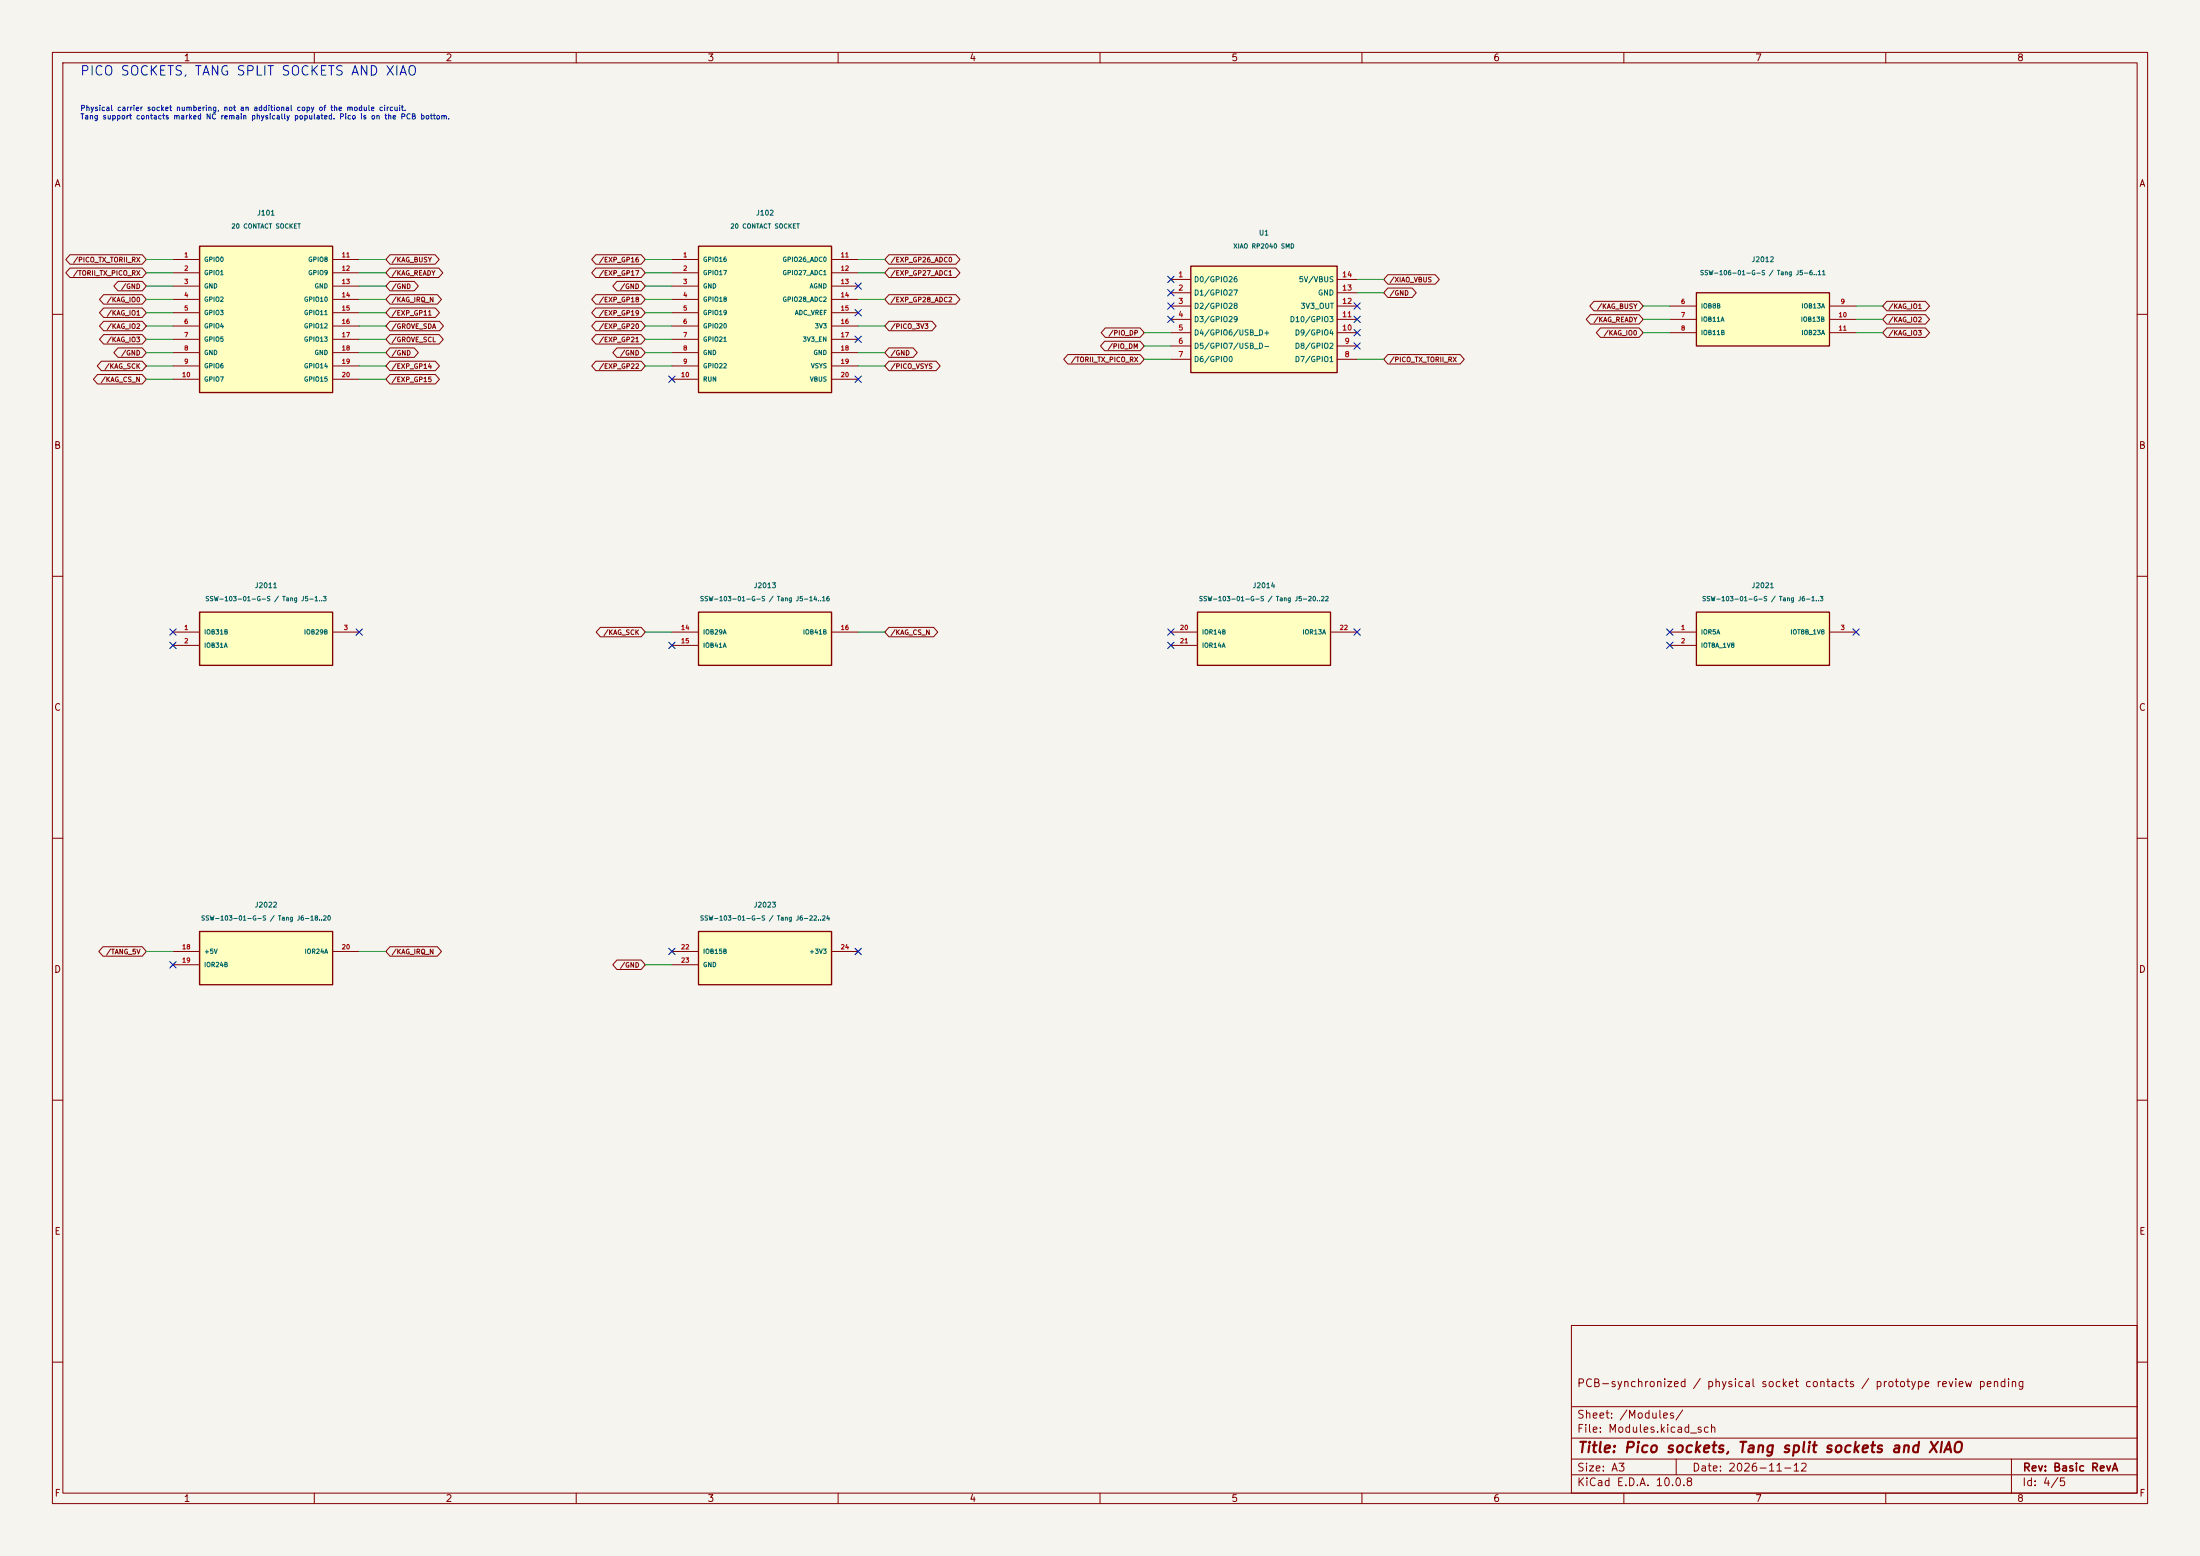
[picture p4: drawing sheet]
(kicad_sch
 (version 20260306)
 (generator "eeschema")
 (generator_version "10.0")
 (paper "A3")
 (title_block
  (title "Pico sockets, Tang split sockets and XIAO")
  (date "2026-11-12")
  (rev "Basic RevA")
  (comment 1 "PCB-synchronized / physical socket contacts / prototype review pending"))
 (lib_symbols
  (symbol "KAGURA_RevA:J101_Socket"
   (pin_names
    (offset 0.762)) (exclude_from_sim no) (in_bom yes) (on_board yes)
   (property "Reference" "J" (at 0 17.78 0) (effects (font (size 0.95 0.95))))
   (property "Value" "J101_Socket" (at 0 15.24 0) (effects (font (size 0.95 0.95))))
   (symbol "J101_Socket_0_1"
    (rectangle (start -12.7 13.97) (end 12.7 -13.97) (stroke (width 0.254) (type default)) (fill (type background))))
   (symbol "J101_Socket_1_1"
    (pin passive line (at -17.78 11.43 0) (length 5.08) (name "GPIO0" (effects (font (size 0.85 0.85)))) (number "1" (effects (font (size 0.85 0.85)))))
    (pin passive line (at -17.78 8.89 0) (length 5.08) (name "GPIO1" (effects (font (size 0.85 0.85)))) (number "2" (effects (font (size 0.85 0.85)))))
    (pin passive line (at -17.78 6.35 0) (length 5.08) (name "GND" (effects (font (size 0.85 0.85)))) (number "3" (effects (font (size 0.85 0.85)))))
    (pin passive line (at -17.78 3.81 0) (length 5.08) (name "GPIO2" (effects (font (size 0.85 0.85)))) (number "4" (effects (font (size 0.85 0.85)))))
    (pin passive line (at -17.78 1.27 0) (length 5.08) (name "GPIO3" (effects (font (size 0.85 0.85)))) (number "5" (effects (font (size 0.85 0.85)))))
    (pin passive line (at -17.78 -1.27 0) (length 5.08) (name "GPIO4" (effects (font (size 0.85 0.85)))) (number "6" (effects (font (size 0.85 0.85)))))
    (pin passive line (at -17.78 -3.81 0) (length 5.08) (name "GPIO5" (effects (font (size 0.85 0.85)))) (number "7" (effects (font (size 0.85 0.85)))))
    (pin passive line (at -17.78 -6.35 0) (length 5.08) (name "GND" (effects (font (size 0.85 0.85)))) (number "8" (effects (font (size 0.85 0.85)))))
    (pin passive line (at -17.78 -8.89 0) (length 5.08) (name "GPIO6" (effects (font (size 0.85 0.85)))) (number "9" (effects (font (size 0.85 0.85)))))
    (pin passive line (at -17.78 -11.43 0) (length 5.08) (name "GPIO7" (effects (font (size 0.85 0.85)))) (number "10" (effects (font (size 0.85 0.85)))))
    (pin passive line (at 17.78 11.43 180) (length 5.08) (name "GPIO8" (effects (font (size 0.85 0.85)))) (number "11" (effects (font (size 0.85 0.85)))))
    (pin passive line (at 17.78 8.89 180) (length 5.08) (name "GPIO9" (effects (font (size 0.85 0.85)))) (number "12" (effects (font (size 0.85 0.85)))))
    (pin passive line (at 17.78 6.35 180) (length 5.08) (name "GND" (effects (font (size 0.85 0.85)))) (number "13" (effects (font (size 0.85 0.85)))))
    (pin passive line (at 17.78 3.81 180) (length 5.08) (name "GPIO10" (effects (font (size 0.85 0.85)))) (number "14" (effects (font (size 0.85 0.85)))))
    (pin passive line (at 17.78 1.27 180) (length 5.08) (name "GPIO11" (effects (font (size 0.85 0.85)))) (number "15" (effects (font (size 0.85 0.85)))))
    (pin passive line (at 17.78 -1.27 180) (length 5.08) (name "GPIO12" (effects (font (size 0.85 0.85)))) (number "16" (effects (font (size 0.85 0.85)))))
    (pin passive line (at 17.78 -3.81 180) (length 5.08) (name "GPIO13" (effects (font (size 0.85 0.85)))) (number "17" (effects (font (size 0.85 0.85)))))
    (pin passive line (at 17.78 -6.35 180) (length 5.08) (name "GND" (effects (font (size 0.85 0.85)))) (number "18" (effects (font (size 0.85 0.85)))))
    (pin passive line (at 17.78 -8.89 180) (length 5.08) (name "GPIO14" (effects (font (size 0.85 0.85)))) (number "19" (effects (font (size 0.85 0.85)))))
    (pin passive line (at 17.78 -11.43 180) (length 5.08) (name "GPIO15" (effects (font (size 0.85 0.85)))) (number "20" (effects (font (size 0.85 0.85)))))))
  (symbol "KAGURA_RevA:J102_Socket"
   (pin_names
    (offset 0.762)) (exclude_from_sim no) (in_bom yes) (on_board yes)
   (property "Reference" "J" (at 0 17.78 0) (effects (font (size 0.95 0.95))))
   (property "Value" "J102_Socket" (at 0 15.24 0) (effects (font (size 0.95 0.95))))
   (symbol "J102_Socket_0_1"
    (rectangle (start -12.7 13.97) (end 12.7 -13.97) (stroke (width 0.254) (type default)) (fill (type background))))
   (symbol "J102_Socket_1_1"
    (pin passive line (at -17.78 11.43 0) (length 5.08) (name "GPIO16" (effects (font (size 0.85 0.85)))) (number "1" (effects (font (size 0.85 0.85)))))
    (pin passive line (at -17.78 8.89 0) (length 5.08) (name "GPIO17" (effects (font (size 0.85 0.85)))) (number "2" (effects (font (size 0.85 0.85)))))
    (pin passive line (at -17.78 6.35 0) (length 5.08) (name "GND" (effects (font (size 0.85 0.85)))) (number "3" (effects (font (size 0.85 0.85)))))
    (pin passive line (at -17.78 3.81 0) (length 5.08) (name "GPIO18" (effects (font (size 0.85 0.85)))) (number "4" (effects (font (size 0.85 0.85)))))
    (pin passive line (at -17.78 1.27 0) (length 5.08) (name "GPIO19" (effects (font (size 0.85 0.85)))) (number "5" (effects (font (size 0.85 0.85)))))
    (pin passive line (at -17.78 -1.27 0) (length 5.08) (name "GPIO20" (effects (font (size 0.85 0.85)))) (number "6" (effects (font (size 0.85 0.85)))))
    (pin passive line (at -17.78 -3.81 0) (length 5.08) (name "GPIO21" (effects (font (size 0.85 0.85)))) (number "7" (effects (font (size 0.85 0.85)))))
    (pin passive line (at -17.78 -6.35 0) (length 5.08) (name "GND" (effects (font (size 0.85 0.85)))) (number "8" (effects (font (size 0.85 0.85)))))
    (pin passive line (at -17.78 -8.89 0) (length 5.08) (name "GPIO22" (effects (font (size 0.85 0.85)))) (number "9" (effects (font (size 0.85 0.85)))))
    (pin passive line (at -17.78 -11.43 0) (length 5.08) (name "RUN" (effects (font (size 0.85 0.85)))) (number "10" (effects (font (size 0.85 0.85)))))
    (pin passive line (at 17.78 11.43 180) (length 5.08) (name "GPIO26_ADC0" (effects (font (size 0.85 0.85)))) (number "11" (effects (font (size 0.85 0.85)))))
    (pin passive line (at 17.78 8.89 180) (length 5.08) (name "GPIO27_ADC1" (effects (font (size 0.85 0.85)))) (number "12" (effects (font (size 0.85 0.85)))))
    (pin passive line (at 17.78 6.35 180) (length 5.08) (name "AGND" (effects (font (size 0.85 0.85)))) (number "13" (effects (font (size 0.85 0.85)))))
    (pin passive line (at 17.78 3.81 180) (length 5.08) (name "GPIO28_ADC2" (effects (font (size 0.85 0.85)))) (number "14" (effects (font (size 0.85 0.85)))))
    (pin passive line (at 17.78 1.27 180) (length 5.08) (name "ADC_VREF" (effects (font (size 0.85 0.85)))) (number "15" (effects (font (size 0.85 0.85)))))
    (pin passive line (at 17.78 -1.27 180) (length 5.08) (name "3V3" (effects (font (size 0.85 0.85)))) (number "16" (effects (font (size 0.85 0.85)))))
    (pin passive line (at 17.78 -3.81 180) (length 5.08) (name "3V3_EN" (effects (font (size 0.85 0.85)))) (number "17" (effects (font (size 0.85 0.85)))))
    (pin passive line (at 17.78 -6.35 180) (length 5.08) (name "GND" (effects (font (size 0.85 0.85)))) (number "18" (effects (font (size 0.85 0.85)))))
    (pin passive line (at 17.78 -8.89 180) (length 5.08) (name "VSYS" (effects (font (size 0.85 0.85)))) (number "19" (effects (font (size 0.85 0.85)))))
    (pin passive line (at 17.78 -11.43 180) (length 5.08) (name "VBUS" (effects (font (size 0.85 0.85)))) (number "20" (effects (font (size 0.85 0.85)))))))
  (symbol "KAGURA_RevA:XIAO_RP2040"
   (pin_names
    (offset 0.508)) (exclude_from_sim no) (in_bom yes) (on_board yes)
   (in_pos_files yes)
   (duplicate_pin_numbers_are_jumpers no)
   (property "Reference" "U" (at 0 15.24 0) (effects (font (size 1.27 1.27))))
   (property "Value" "Seeed XIAO RP2040 (standard)" (at 0 -15.24 0) (effects (font (size 1.27 1.27))))
   (property "Footprint" "KAGURA_PicoCarrier:Seeed_XIAO_RP2040_Socket_Provisional" (at 0 0 0) (effects (font (size 1.27 1.27)) (hide yes)))
   (property "Datasheet" "https://wiki.seeedstudio.com/XIAO-RP2040/" (at 0 0 0) (effects (font (size 1.27 1.27)) (hide yes)))
   (property "Description" "Standard 14-pin XIAO RP2040 only; 5V is USB VBUS and 3V3_OUT is an onboard regulator output." (at 0 0 0) (effects (font (size 1.27 1.27)) (hide yes)))
   (symbol "XIAO_RP2040_0_1"
    (rectangle (start -13.97 10.16) (end 13.97 -10.16) (stroke (width 0.254) (type default)) (fill (type background)))
    (pin bidirectional line (at -17.78 7.62 0) (length 3.81) (name "D0/GPIO26" (effects (font (size 1 1)))) (number "1" (effects (font (size 1 1)))))
    (pin bidirectional line (at -17.78 5.08 0) (length 3.81) (name "D1/GPIO27" (effects (font (size 1 1)))) (number "2" (effects (font (size 1 1)))))
    (pin bidirectional line (at -17.78 2.54 0) (length 3.81) (name "D2/GPIO28" (effects (font (size 1 1)))) (number "3" (effects (font (size 1 1)))))
    (pin bidirectional line (at -17.78 0 0) (length 3.81) (name "D3/GPIO29" (effects (font (size 1 1)))) (number "4" (effects (font (size 1 1)))))
    (pin bidirectional line (at -17.78 -2.54 0) (length 3.81) (name "D4/GPIO6/USB_D+" (effects (font (size 1 1)))) (number "5" (effects (font (size 1 1)))))
    (pin bidirectional line (at -17.78 -5.08 0) (length 3.81) (name "D5/GPIO7/USB_D-" (effects (font (size 1 1)))) (number "6" (effects (font (size 1 1)))))
    (pin output line (at -17.78 -7.62 0) (length 3.81) (name "D6/GPIO0" (effects (font (size 1 1)))) (number "7" (effects (font (size 1 1)))))
    (pin input line (at 17.78 -7.62 180) (length 3.81) (name "D7/GPIO1" (effects (font (size 1 1)))) (number "8" (effects (font (size 1 1)))))
    (pin bidirectional line (at 17.78 -5.08 180) (length 3.81) (name "D8/GPIO2" (effects (font (size 1 1)))) (number "9" (effects (font (size 1 1)))))
    (pin bidirectional line (at 17.78 -2.54 180) (length 3.81) (name "D9/GPIO4" (effects (font (size 1 1)))) (number "10" (effects (font (size 1 1)))))
    (pin bidirectional line (at 17.78 0 180) (length 3.81) (name "D10/GPIO3" (effects (font (size 1 1)))) (number "11" (effects (font (size 1 1)))))
    (pin power_out line (at 17.78 2.54 180) (length 3.81) (name "3V3_OUT" (effects (font (size 1 1)))) (number "12" (effects (font (size 1 1)))))
    (pin power_in line (at 17.78 5.08 180) (length 3.81) (name "GND" (effects (font (size 1 1)))) (number "13" (effects (font (size 1 1)))))
    (pin passive line (at 17.78 7.62 180) (length 3.81) (name "5V/VBUS" (effects (font (size 1 1)))) (number "14" (effects (font (size 1 1)))))))
  (symbol "KAGURA_RevA:J201B_Socket"
   (pin_names
    (offset 0.762)) (exclude_from_sim no) (in_bom yes) (on_board yes)
   (property "Reference" "J" (at 0 8.89 0) (effects (font (size 0.95 0.95))))
   (property "Value" "J201B_Socket" (at 0 6.35 0) (effects (font (size 0.95 0.95))))
   (symbol "J201B_Socket_0_1"
    (rectangle (start -12.7 5.08) (end 12.7 -5.08) (stroke (width 0.254) (type default)) (fill (type background))))
   (symbol "J201B_Socket_1_1"
    (pin passive line (at -17.78 2.54 0) (length 5.08) (name "IOB8B" (effects (font (size 0.85 0.85)))) (number "6" (effects (font (size 0.85 0.85)))))
    (pin passive line (at -17.78 0 0) (length 5.08) (name "IOB11A" (effects (font (size 0.85 0.85)))) (number "7" (effects (font (size 0.85 0.85)))))
    (pin passive line (at -17.78 -2.54 0) (length 5.08) (name "IOB11B" (effects (font (size 0.85 0.85)))) (number "8" (effects (font (size 0.85 0.85)))))
    (pin passive line (at 17.78 2.54 180) (length 5.08) (name "IOB13A" (effects (font (size 0.85 0.85)))) (number "9" (effects (font (size 0.85 0.85)))))
    (pin passive line (at 17.78 0 180) (length 5.08) (name "IOB13B" (effects (font (size 0.85 0.85)))) (number "10" (effects (font (size 0.85 0.85)))))
    (pin passive line (at 17.78 -2.54 180) (length 5.08) (name "IOB23A" (effects (font (size 0.85 0.85)))) (number "11" (effects (font (size 0.85 0.85)))))))
  (symbol "KAGURA_RevA:J201A_Socket"
   (pin_names
    (offset 0.762)) (exclude_from_sim no) (in_bom yes) (on_board yes)
   (property "Reference" "J" (at 0 8.89 0) (effects (font (size 0.95 0.95))))
   (property "Value" "J201A_Socket" (at 0 6.35 0) (effects (font (size 0.95 0.95))))
   (symbol "J201A_Socket_0_1"
    (rectangle (start -12.7 5.08) (end 12.7 -5.08) (stroke (width 0.254) (type default)) (fill (type background))))
   (symbol "J201A_Socket_1_1"
    (pin passive line (at -17.78 1.27 0) (length 5.08) (name "IOB31B" (effects (font (size 0.85 0.85)))) (number "1" (effects (font (size 0.85 0.85)))))
    (pin passive line (at -17.78 -1.27 0) (length 5.08) (name "IOB31A" (effects (font (size 0.85 0.85)))) (number "2" (effects (font (size 0.85 0.85)))))
    (pin passive line (at 17.78 1.27 180) (length 5.08) (name "IOB29B" (effects (font (size 0.85 0.85)))) (number "3" (effects (font (size 0.85 0.85)))))))
  (symbol "KAGURA_RevA:J201C_Socket"
   (pin_names
    (offset 0.762)) (exclude_from_sim no) (in_bom yes) (on_board yes)
   (property "Reference" "J" (at 0 8.89 0) (effects (font (size 0.95 0.95))))
   (property "Value" "J201C_Socket" (at 0 6.35 0) (effects (font (size 0.95 0.95))))
   (symbol "J201C_Socket_0_1"
    (rectangle (start -12.7 5.08) (end 12.7 -5.08) (stroke (width 0.254) (type default)) (fill (type background))))
   (symbol "J201C_Socket_1_1"
    (pin passive line (at -17.78 1.27 0) (length 5.08) (name "IOB29A" (effects (font (size 0.85 0.85)))) (number "14" (effects (font (size 0.85 0.85)))))
    (pin passive line (at -17.78 -1.27 0) (length 5.08) (name "IOB41A" (effects (font (size 0.85 0.85)))) (number "15" (effects (font (size 0.85 0.85)))))
    (pin passive line (at 17.78 1.27 180) (length 5.08) (name "IOB41B" (effects (font (size 0.85 0.85)))) (number "16" (effects (font (size 0.85 0.85)))))))
  (symbol "KAGURA_RevA:J201D_Socket"
   (pin_names
    (offset 0.762)) (exclude_from_sim no) (in_bom yes) (on_board yes)
   (property "Reference" "J" (at 0 8.89 0) (effects (font (size 0.95 0.95))))
   (property "Value" "J201D_Socket" (at 0 6.35 0) (effects (font (size 0.95 0.95))))
   (symbol "J201D_Socket_0_1"
    (rectangle (start -12.7 5.08) (end 12.7 -5.08) (stroke (width 0.254) (type default)) (fill (type background))))
   (symbol "J201D_Socket_1_1"
    (pin passive line (at -17.78 1.27 0) (length 5.08) (name "IOR14B" (effects (font (size 0.85 0.85)))) (number "20" (effects (font (size 0.85 0.85)))))
    (pin passive line (at -17.78 -1.27 0) (length 5.08) (name "IOR14A" (effects (font (size 0.85 0.85)))) (number "21" (effects (font (size 0.85 0.85)))))
    (pin passive line (at 17.78 1.27 180) (length 5.08) (name "IOR13A" (effects (font (size 0.85 0.85)))) (number "22" (effects (font (size 0.85 0.85)))))))
  (symbol "KAGURA_RevA:J202A_Socket"
   (pin_names
    (offset 0.762)) (exclude_from_sim no) (in_bom yes) (on_board yes)
   (property "Reference" "J" (at 0 8.89 0) (effects (font (size 0.95 0.95))))
   (property "Value" "J202A_Socket" (at 0 6.35 0) (effects (font (size 0.95 0.95))))
   (symbol "J202A_Socket_0_1"
    (rectangle (start -12.7 5.08) (end 12.7 -5.08) (stroke (width 0.254) (type default)) (fill (type background))))
   (symbol "J202A_Socket_1_1"
    (pin passive line (at -17.78 1.27 0) (length 5.08) (name "IOR5A" (effects (font (size 0.85 0.85)))) (number "1" (effects (font (size 0.85 0.85)))))
    (pin passive line (at -17.78 -1.27 0) (length 5.08) (name "IOT8A_1V8" (effects (font (size 0.85 0.85)))) (number "2" (effects (font (size 0.85 0.85)))))
    (pin passive line (at 17.78 1.27 180) (length 5.08) (name "IOT8B_1V8" (effects (font (size 0.85 0.85)))) (number "3" (effects (font (size 0.85 0.85)))))))
  (symbol "KAGURA_RevA:J202B_Socket"
   (pin_names
    (offset 0.762)) (exclude_from_sim no) (in_bom yes) (on_board yes)
   (property "Reference" "J" (at 0 8.89 0) (effects (font (size 0.95 0.95))))
   (property "Value" "J202B_Socket" (at 0 6.35 0) (effects (font (size 0.95 0.95))))
   (symbol "J202B_Socket_0_1"
    (rectangle (start -12.7 5.08) (end 12.7 -5.08) (stroke (width 0.254) (type default)) (fill (type background))))
   (symbol "J202B_Socket_1_1"
    (pin passive line (at -17.78 1.27 0) (length 5.08) (name "+5V" (effects (font (size 0.85 0.85)))) (number "18" (effects (font (size 0.85 0.85)))))
    (pin passive line (at -17.78 -1.27 0) (length 5.08) (name "IOR24B" (effects (font (size 0.85 0.85)))) (number "19" (effects (font (size 0.85 0.85)))))
    (pin passive line (at 17.78 1.27 180) (length 5.08) (name "IOR24A" (effects (font (size 0.85 0.85)))) (number "20" (effects (font (size 0.85 0.85)))))))
  (symbol "KAGURA_RevA:J202C_Socket"
   (pin_names
    (offset 0.762)) (exclude_from_sim no) (in_bom yes) (on_board yes)
   (property "Reference" "J" (at 0 8.89 0) (effects (font (size 0.95 0.95))))
   (property "Value" "J202C_Socket" (at 0 6.35 0) (effects (font (size 0.95 0.95))))
   (symbol "J202C_Socket_0_1"
    (rectangle (start -12.7 5.08) (end 12.7 -5.08) (stroke (width 0.254) (type default)) (fill (type background))))
   (symbol "J202C_Socket_1_1"
    (pin passive line (at -17.78 1.27 0) (length 5.08) (name "IOB15B" (effects (font (size 0.85 0.85)))) (number "22" (effects (font (size 0.85 0.85)))))
    (pin passive line (at -17.78 -1.27 0) (length 5.08) (name "GND" (effects (font (size 0.85 0.85)))) (number "23" (effects (font (size 0.85 0.85)))))
    (pin passive line (at 17.78 1.27 180) (length 5.08) (name "+3V3" (effects (font (size 0.85 0.85)))) (number "24" (effects (font (size 0.85 0.85))))))))
 (text "PICO SOCKETS, TANG SPLIT SOCKETS AND XIAO" (at 15.24 12.7 0) (effects (font (size 1.8 1.8)) (justify left top)))
 (text "Physical carrier socket numbering, not an additional copy of the module circuit.\nTang support contacts marked NC remain physically populated. Pico is on the PCB bottom." (at 15.24 20.32 0) (effects (font (size 1 1)) (justify left top)))
 (wire (pts (xy 33.02 49.53) (xy 27.94 49.53)) (stroke (width 0) (type default)))
 (global_label "/PICO_TX_TORII_RX"
  (shape bidirectional) (at 27.94 49.53 0) (effects (font (size 0.9 0.9)) (justify right))
  (property "Intersheetrefs" "${INTERSHEET_REFS}" (at 27.94 49.53 0) (effects (font (size 0.8 0.8))) (hide yes)))
 (wire (pts (xy 33.02 52.07) (xy 27.94 52.07)) (stroke (width 0) (type default)))
 (global_label "/TORII_TX_PICO_RX"
  (shape bidirectional) (at 27.94 52.07 0) (effects (font (size 0.9 0.9)) (justify right))
  (property "Intersheetrefs" "${INTERSHEET_REFS}" (at 27.94 52.07 0) (effects (font (size 0.8 0.8))) (hide yes)))
 (wire (pts (xy 33.02 54.61) (xy 27.94 54.61)) (stroke (width 0) (type default)))
 (global_label "/GND"
  (shape bidirectional) (at 27.94 54.61 0) (effects (font (size 0.9 0.9)) (justify right))
  (property "Intersheetrefs" "${INTERSHEET_REFS}" (at 27.94 54.61 0) (effects (font (size 0.8 0.8))) (hide yes)))
 (wire (pts (xy 33.02 57.15) (xy 27.94 57.15)) (stroke (width 0) (type default)))
 (global_label "/KAG_IO0"
  (shape bidirectional) (at 27.94 57.15 0) (effects (font (size 0.9 0.9)) (justify right))
  (property "Intersheetrefs" "${INTERSHEET_REFS}" (at 27.94 57.15 0) (effects (font (size 0.8 0.8))) (hide yes)))
 (wire (pts (xy 33.02 59.69) (xy 27.94 59.69)) (stroke (width 0) (type default)))
 (global_label "/KAG_IO1"
  (shape bidirectional) (at 27.94 59.69 0) (effects (font (size 0.9 0.9)) (justify right))
  (property "Intersheetrefs" "${INTERSHEET_REFS}" (at 27.94 59.69 0) (effects (font (size 0.8 0.8))) (hide yes)))
 (wire (pts (xy 33.02 62.23) (xy 27.94 62.23)) (stroke (width 0) (type default)))
 (global_label "/KAG_IO2"
  (shape bidirectional) (at 27.94 62.23 0) (effects (font (size 0.9 0.9)) (justify right))
  (property "Intersheetrefs" "${INTERSHEET_REFS}" (at 27.94 62.23 0) (effects (font (size 0.8 0.8))) (hide yes)))
 (wire (pts (xy 33.02 64.77) (xy 27.94 64.77)) (stroke (width 0) (type default)))
 (global_label "/KAG_IO3"
  (shape bidirectional) (at 27.94 64.77 0) (effects (font (size 0.9 0.9)) (justify right))
  (property "Intersheetrefs" "${INTERSHEET_REFS}" (at 27.94 64.77 0) (effects (font (size 0.8 0.8))) (hide yes)))
 (wire (pts (xy 33.02 67.31) (xy 27.94 67.31)) (stroke (width 0) (type default)))
 (global_label "/GND"
  (shape bidirectional) (at 27.94 67.31 0) (effects (font (size 0.9 0.9)) (justify right))
  (property "Intersheetrefs" "${INTERSHEET_REFS}" (at 27.94 67.31 0) (effects (font (size 0.8 0.8))) (hide yes)))
 (wire (pts (xy 33.02 69.85) (xy 27.94 69.85)) (stroke (width 0) (type default)))
 (global_label "/KAG_SCK"
  (shape bidirectional) (at 27.94 69.85 0) (effects (font (size 0.9 0.9)) (justify right))
  (property "Intersheetrefs" "${INTERSHEET_REFS}" (at 27.94 69.85 0) (effects (font (size 0.8 0.8))) (hide yes)))
 (wire (pts (xy 33.02 72.39) (xy 27.94 72.39)) (stroke (width 0) (type default)))
 (global_label "/KAG_CS_N"
  (shape bidirectional) (at 27.94 72.39 0) (effects (font (size 0.9 0.9)) (justify right))
  (property "Intersheetrefs" "${INTERSHEET_REFS}" (at 27.94 72.39 0) (effects (font (size 0.8 0.8))) (hide yes)))
 (wire (pts (xy 68.58 49.53) (xy 73.66 49.53)) (stroke (width 0) (type default)))
 (global_label "/KAG_BUSY"
  (shape bidirectional) (at 73.66 49.53 180) (effects (font (size 0.9 0.9)) (justify left))
  (property "Intersheetrefs" "${INTERSHEET_REFS}" (at 73.66 49.53 0) (effects (font (size 0.8 0.8))) (hide yes)))
 (wire (pts (xy 68.58 52.07) (xy 73.66 52.07)) (stroke (width 0) (type default)))
 (global_label "/KAG_READY"
  (shape bidirectional) (at 73.66 52.07 180) (effects (font (size 0.9 0.9)) (justify left))
  (property "Intersheetrefs" "${INTERSHEET_REFS}" (at 73.66 52.07 0) (effects (font (size 0.8 0.8))) (hide yes)))
 (wire (pts (xy 68.58 54.61) (xy 73.66 54.61)) (stroke (width 0) (type default)))
 (global_label "/GND"
  (shape bidirectional) (at 73.66 54.61 180) (effects (font (size 0.9 0.9)) (justify left))
  (property "Intersheetrefs" "${INTERSHEET_REFS}" (at 73.66 54.61 0) (effects (font (size 0.8 0.8))) (hide yes)))
 (wire (pts (xy 68.58 57.15) (xy 73.66 57.15)) (stroke (width 0) (type default)))
 (global_label "/KAG_IRQ_N"
  (shape bidirectional) (at 73.66 57.15 180) (effects (font (size 0.9 0.9)) (justify left))
  (property "Intersheetrefs" "${INTERSHEET_REFS}" (at 73.66 57.15 0) (effects (font (size 0.8 0.8))) (hide yes)))
 (wire (pts (xy 68.58 59.69) (xy 73.66 59.69)) (stroke (width 0) (type default)))
 (global_label "/EXP_GP11"
  (shape bidirectional) (at 73.66 59.69 180) (effects (font (size 0.9 0.9)) (justify left))
  (property "Intersheetrefs" "${INTERSHEET_REFS}" (at 73.66 59.69 0) (effects (font (size 0.8 0.8))) (hide yes)))
 (wire (pts (xy 68.58 62.23) (xy 73.66 62.23)) (stroke (width 0) (type default)))
 (global_label "/GROVE_SDA"
  (shape bidirectional) (at 73.66 62.23 180) (effects (font (size 0.9 0.9)) (justify left))
  (property "Intersheetrefs" "${INTERSHEET_REFS}" (at 73.66 62.23 0) (effects (font (size 0.8 0.8))) (hide yes)))
 (wire (pts (xy 68.58 64.77) (xy 73.66 64.77)) (stroke (width 0) (type default)))
 (global_label "/GROVE_SCL"
  (shape bidirectional) (at 73.66 64.77 180) (effects (font (size 0.9 0.9)) (justify left))
  (property "Intersheetrefs" "${INTERSHEET_REFS}" (at 73.66 64.77 0) (effects (font (size 0.8 0.8))) (hide yes)))
 (wire (pts (xy 68.58 67.31) (xy 73.66 67.31)) (stroke (width 0) (type default)))
 (global_label "/GND"
  (shape bidirectional) (at 73.66 67.31 180) (effects (font (size 0.9 0.9)) (justify left))
  (property "Intersheetrefs" "${INTERSHEET_REFS}" (at 73.66 67.31 0) (effects (font (size 0.8 0.8))) (hide yes)))
 (wire (pts (xy 68.58 69.85) (xy 73.66 69.85)) (stroke (width 0) (type default)))
 (global_label "/EXP_GP14"
  (shape bidirectional) (at 73.66 69.85 180) (effects (font (size 0.9 0.9)) (justify left))
  (property "Intersheetrefs" "${INTERSHEET_REFS}" (at 73.66 69.85 0) (effects (font (size 0.8 0.8))) (hide yes)))
 (wire (pts (xy 68.58 72.39) (xy 73.66 72.39)) (stroke (width 0) (type default)))
 (global_label "/EXP_GP15"
  (shape bidirectional) (at 73.66 72.39 180) (effects (font (size 0.9 0.9)) (justify left))
  (property "Intersheetrefs" "${INTERSHEET_REFS}" (at 73.66 72.39 0) (effects (font (size 0.8 0.8))) (hide yes)))
 (symbol
  (lib_id "KAGURA_RevA:J101_Socket") (at 50.8 60.96 0) (unit 1) (in_bom yes) (on_board yes) (dnp no)
  (property "Reference" "J101" (at 50.8 40.64 0) (effects (font (size 0.95 0.95))))
  (property "Value" "20 CONTACT SOCKET" (at 50.8 43.18 0) (effects (font (size 0.85 0.85))))
  (property "Footprint" "KAGURA_MANUAL:J101" (at 50.8 60.96 0) (effects (font (size 0.95 0.95))) (hide yes))
  (property "Datasheet" "" (at 50.8 60.96 0) (effects (font (size 0.95 0.95))) (hide yes))
  (property "Description" "" (at 50.8 60.96 0) (effects (font (size 0.95 0.95))) (hide yes)) (pin "1") (pin "2") (pin "3") (pin "4") (pin "5") (pin "6") (pin "7") (pin "8") (pin "9") (pin "10") (pin "11") (pin "12") (pin "13") (pin "14") (pin "15") (pin "16") (pin "17") (pin "18") (pin "19") (pin "20"))
 (wire (pts (xy 128.27 49.53) (xy 123.19 49.53)) (stroke (width 0) (type default)))
 (global_label "/EXP_GP16"
  (shape bidirectional) (at 123.19 49.53 0) (effects (font (size 0.9 0.9)) (justify right))
  (property "Intersheetrefs" "${INTERSHEET_REFS}" (at 123.19 49.53 0) (effects (font (size 0.8 0.8))) (hide yes)))
 (wire (pts (xy 128.27 52.07) (xy 123.19 52.07)) (stroke (width 0) (type default)))
 (global_label "/EXP_GP17"
  (shape bidirectional) (at 123.19 52.07 0) (effects (font (size 0.9 0.9)) (justify right))
  (property "Intersheetrefs" "${INTERSHEET_REFS}" (at 123.19 52.07 0) (effects (font (size 0.8 0.8))) (hide yes)))
 (wire (pts (xy 128.27 54.61) (xy 123.19 54.61)) (stroke (width 0) (type default)))
 (global_label "/GND"
  (shape bidirectional) (at 123.19 54.61 0) (effects (font (size 0.9 0.9)) (justify right))
  (property "Intersheetrefs" "${INTERSHEET_REFS}" (at 123.19 54.61 0) (effects (font (size 0.8 0.8))) (hide yes)))
 (wire (pts (xy 128.27 57.15) (xy 123.19 57.15)) (stroke (width 0) (type default)))
 (global_label "/EXP_GP18"
  (shape bidirectional) (at 123.19 57.15 0) (effects (font (size 0.9 0.9)) (justify right))
  (property "Intersheetrefs" "${INTERSHEET_REFS}" (at 123.19 57.15 0) (effects (font (size 0.8 0.8))) (hide yes)))
 (wire (pts (xy 128.27 59.69) (xy 123.19 59.69)) (stroke (width 0) (type default)))
 (global_label "/EXP_GP19"
  (shape bidirectional) (at 123.19 59.69 0) (effects (font (size 0.9 0.9)) (justify right))
  (property "Intersheetrefs" "${INTERSHEET_REFS}" (at 123.19 59.69 0) (effects (font (size 0.8 0.8))) (hide yes)))
 (wire (pts (xy 128.27 62.23) (xy 123.19 62.23)) (stroke (width 0) (type default)))
 (global_label "/EXP_GP20"
  (shape bidirectional) (at 123.19 62.23 0) (effects (font (size 0.9 0.9)) (justify right))
  (property "Intersheetrefs" "${INTERSHEET_REFS}" (at 123.19 62.23 0) (effects (font (size 0.8 0.8))) (hide yes)))
 (wire (pts (xy 128.27 64.77) (xy 123.19 64.77)) (stroke (width 0) (type default)))
 (global_label "/EXP_GP21"
  (shape bidirectional) (at 123.19 64.77 0) (effects (font (size 0.9 0.9)) (justify right))
  (property "Intersheetrefs" "${INTERSHEET_REFS}" (at 123.19 64.77 0) (effects (font (size 0.8 0.8))) (hide yes)))
 (wire (pts (xy 128.27 67.31) (xy 123.19 67.31)) (stroke (width 0) (type default)))
 (global_label "/GND"
  (shape bidirectional) (at 123.19 67.31 0) (effects (font (size 0.9 0.9)) (justify right))
  (property "Intersheetrefs" "${INTERSHEET_REFS}" (at 123.19 67.31 0) (effects (font (size 0.8 0.8))) (hide yes)))
 (wire (pts (xy 128.27 69.85) (xy 123.19 69.85)) (stroke (width 0) (type default)))
 (global_label "/EXP_GP22"
  (shape bidirectional) (at 123.19 69.85 0) (effects (font (size 0.9 0.9)) (justify right))
  (property "Intersheetrefs" "${INTERSHEET_REFS}" (at 123.19 69.85 0) (effects (font (size 0.8 0.8))) (hide yes)))
 (no_connect (at 128.27 72.39))
 (wire (pts (xy 163.83 49.53) (xy 168.91 49.53)) (stroke (width 0) (type default)))
 (global_label "/EXP_GP26_ADC0"
  (shape bidirectional) (at 168.91 49.53 180) (effects (font (size 0.9 0.9)) (justify left))
  (property "Intersheetrefs" "${INTERSHEET_REFS}" (at 168.91 49.53 0) (effects (font (size 0.8 0.8))) (hide yes)))
 (wire (pts (xy 163.83 52.07) (xy 168.91 52.07)) (stroke (width 0) (type default)))
 (global_label "/EXP_GP27_ADC1"
  (shape bidirectional) (at 168.91 52.07 180) (effects (font (size 0.9 0.9)) (justify left))
  (property "Intersheetrefs" "${INTERSHEET_REFS}" (at 168.91 52.07 0) (effects (font (size 0.8 0.8))) (hide yes)))
 (no_connect (at 163.83 54.61))
 (wire (pts (xy 163.83 57.15) (xy 168.91 57.15)) (stroke (width 0) (type default)))
 (global_label "/EXP_GP28_ADC2"
  (shape bidirectional) (at 168.91 57.15 180) (effects (font (size 0.9 0.9)) (justify left))
  (property "Intersheetrefs" "${INTERSHEET_REFS}" (at 168.91 57.15 0) (effects (font (size 0.8 0.8))) (hide yes)))
 (no_connect (at 163.83 59.69))
 (wire (pts (xy 163.83 62.23) (xy 168.91 62.23)) (stroke (width 0) (type default)))
 (global_label "/PICO_3V3"
  (shape bidirectional) (at 168.91 62.23 180) (effects (font (size 0.9 0.9)) (justify left))
  (property "Intersheetrefs" "${INTERSHEET_REFS}" (at 168.91 62.23 0) (effects (font (size 0.8 0.8))) (hide yes)))
 (no_connect (at 163.83 64.77))
 (wire (pts (xy 163.83 67.31) (xy 168.91 67.31)) (stroke (width 0) (type default)))
 (global_label "/GND"
  (shape bidirectional) (at 168.91 67.31 180) (effects (font (size 0.9 0.9)) (justify left))
  (property "Intersheetrefs" "${INTERSHEET_REFS}" (at 168.91 67.31 0) (effects (font (size 0.8 0.8))) (hide yes)))
 (wire (pts (xy 163.83 69.85) (xy 168.91 69.85)) (stroke (width 0) (type default)))
 (global_label "/PICO_VSYS"
  (shape bidirectional) (at 168.91 69.85 180) (effects (font (size 0.9 0.9)) (justify left))
  (property "Intersheetrefs" "${INTERSHEET_REFS}" (at 168.91 69.85 0) (effects (font (size 0.8 0.8))) (hide yes)))
 (no_connect (at 163.83 72.39))
 (symbol
  (lib_id "KAGURA_RevA:J102_Socket") (at 146.05 60.96 0) (unit 1) (in_bom yes) (on_board yes) (dnp no)
  (property "Reference" "J102" (at 146.05 40.64 0) (effects (font (size 0.95 0.95))))
  (property "Value" "20 CONTACT SOCKET" (at 146.05 43.18 0) (effects (font (size 0.85 0.85))))
  (property "Footprint" "KAGURA_MANUAL:J102" (at 146.05 60.96 0) (effects (font (size 0.95 0.95))) (hide yes))
  (property "Datasheet" "" (at 146.05 60.96 0) (effects (font (size 0.95 0.95))) (hide yes))
  (property "Description" "" (at 146.05 60.96 0) (effects (font (size 0.95 0.95))) (hide yes)) (pin "1") (pin "2") (pin "3") (pin "4") (pin "5") (pin "6") (pin "7") (pin "8") (pin "9") (pin "10") (pin "11") (pin "12") (pin "13") (pin "14") (pin "15") (pin "16") (pin "17") (pin "18") (pin "19") (pin "20"))
 (no_connect (at 223.52 53.34))
 (no_connect (at 223.52 55.88))
 (no_connect (at 223.52 58.42))
 (no_connect (at 223.52 60.96))
 (wire (pts (xy 223.52 63.5) (xy 218.44 63.5)) (stroke (width 0) (type default)))
 (global_label "/PIO_DP"
  (shape bidirectional) (at 218.44 63.5 0) (effects (font (size 0.9 0.9)) (justify right))
  (property "Intersheetrefs" "${INTERSHEET_REFS}" (at 218.44 63.5 0) (effects (font (size 0.8 0.8))) (hide yes)))
 (wire (pts (xy 223.52 66.04) (xy 218.44 66.04)) (stroke (width 0) (type default)))
 (global_label "/PIO_DM"
  (shape bidirectional) (at 218.44 66.04 0) (effects (font (size 0.9 0.9)) (justify right))
  (property "Intersheetrefs" "${INTERSHEET_REFS}" (at 218.44 66.04 0) (effects (font (size 0.8 0.8))) (hide yes)))
 (wire (pts (xy 223.52 68.58) (xy 218.44 68.58)) (stroke (width 0) (type default)))
 (global_label "/TORII_TX_PICO_RX"
  (shape bidirectional) (at 218.44 68.58 0) (effects (font (size 0.9 0.9)) (justify right))
  (property "Intersheetrefs" "${INTERSHEET_REFS}" (at 218.44 68.58 0) (effects (font (size 0.8 0.8))) (hide yes)))
 (wire (pts (xy 259.08 68.58) (xy 264.16 68.58)) (stroke (width 0) (type default)))
 (global_label "/PICO_TX_TORII_RX"
  (shape bidirectional) (at 264.16 68.58 180) (effects (font (size 0.9 0.9)) (justify left))
  (property "Intersheetrefs" "${INTERSHEET_REFS}" (at 264.16 68.58 0) (effects (font (size 0.8 0.8))) (hide yes)))
 (no_connect (at 259.08 66.04))
 (no_connect (at 259.08 63.5))
 (no_connect (at 259.08 60.96))
 (no_connect (at 259.08 58.42))
 (wire (pts (xy 259.08 55.88) (xy 264.16 55.88)) (stroke (width 0) (type default)))
 (global_label "/GND"
  (shape bidirectional) (at 264.16 55.88 180) (effects (font (size 0.9 0.9)) (justify left))
  (property "Intersheetrefs" "${INTERSHEET_REFS}" (at 264.16 55.88 0) (effects (font (size 0.8 0.8))) (hide yes)))
 (wire (pts (xy 259.08 53.34) (xy 264.16 53.34)) (stroke (width 0) (type default)))
 (global_label "/XIAO_VBUS"
  (shape bidirectional) (at 264.16 53.34 180) (effects (font (size 0.9 0.9)) (justify left))
  (property "Intersheetrefs" "${INTERSHEET_REFS}" (at 264.16 53.34 0) (effects (font (size 0.8 0.8))) (hide yes)))
 (symbol
  (lib_id "KAGURA_RevA:XIAO_RP2040") (at 241.3 60.96 0) (unit 1) (in_bom yes) (on_board yes) (dnp no)
  (property "Reference" "U1" (at 241.3 44.45 0) (effects (font (size 0.95 0.95))))
  (property "Value" "XIAO RP2040 SMD" (at 241.3 46.99 0) (effects (font (size 0.85 0.85))))
  (property "Footprint" "KAGURA_MANUAL:U1" (at 241.3 60.96 0) (effects (font (size 0.95 0.95))) (hide yes))
  (property "Datasheet" "" (at 241.3 60.96 0) (effects (font (size 0.95 0.95))) (hide yes))
  (property "Description" "" (at 241.3 60.96 0) (effects (font (size 0.95 0.95))) (hide yes)) (pin "1") (pin "2") (pin "3") (pin "4") (pin "5") (pin "6") (pin "7") (pin "8") (pin "9") (pin "10") (pin "11") (pin "12") (pin "13") (pin "14"))
 (wire (pts (xy 318.77 58.42) (xy 313.69 58.42)) (stroke (width 0) (type default)))
 (global_label "/KAG_BUSY"
  (shape bidirectional) (at 313.69 58.42 0) (effects (font (size 0.9 0.9)) (justify right))
  (property "Intersheetrefs" "${INTERSHEET_REFS}" (at 313.69 58.42 0) (effects (font (size 0.8 0.8))) (hide yes)))
 (wire (pts (xy 318.77 60.96) (xy 313.69 60.96)) (stroke (width 0) (type default)))
 (global_label "/KAG_READY"
  (shape bidirectional) (at 313.69 60.96 0) (effects (font (size 0.9 0.9)) (justify right))
  (property "Intersheetrefs" "${INTERSHEET_REFS}" (at 313.69 60.96 0) (effects (font (size 0.8 0.8))) (hide yes)))
 (wire (pts (xy 318.77 63.5) (xy 313.69 63.5)) (stroke (width 0) (type default)))
 (global_label "/KAG_IO0"
  (shape bidirectional) (at 313.69 63.5 0) (effects (font (size 0.9 0.9)) (justify right))
  (property "Intersheetrefs" "${INTERSHEET_REFS}" (at 313.69 63.5 0) (effects (font (size 0.8 0.8))) (hide yes)))
 (wire (pts (xy 354.33 58.42) (xy 359.41 58.42)) (stroke (width 0) (type default)))
 (global_label "/KAG_IO1"
  (shape bidirectional) (at 359.41 58.42 180) (effects (font (size 0.9 0.9)) (justify left))
  (property "Intersheetrefs" "${INTERSHEET_REFS}" (at 359.41 58.42 0) (effects (font (size 0.8 0.8))) (hide yes)))
 (wire (pts (xy 354.33 60.96) (xy 359.41 60.96)) (stroke (width 0) (type default)))
 (global_label "/KAG_IO2"
  (shape bidirectional) (at 359.41 60.96 180) (effects (font (size 0.9 0.9)) (justify left))
  (property "Intersheetrefs" "${INTERSHEET_REFS}" (at 359.41 60.96 0) (effects (font (size 0.8 0.8))) (hide yes)))
 (wire (pts (xy 354.33 63.5) (xy 359.41 63.5)) (stroke (width 0) (type default)))
 (global_label "/KAG_IO3"
  (shape bidirectional) (at 359.41 63.5 180) (effects (font (size 0.9 0.9)) (justify left))
  (property "Intersheetrefs" "${INTERSHEET_REFS}" (at 359.41 63.5 0) (effects (font (size 0.8 0.8))) (hide yes)))
 (symbol
  (lib_id "KAGURA_RevA:J201B_Socket") (at 336.55 60.96 0) (unit 1) (in_bom yes) (on_board yes) (dnp no)
  (property "Reference" "J2012" (at 336.55 49.53 0) (effects (font (size 0.95 0.95))))
  (property "Value" "SSW-106-01-G-S / Tang J5-6..11" (at 336.55 52.07 0) (effects (font (size 0.85 0.85))))
  (property "Footprint" "KAGURA_MANUAL:J201B" (at 336.55 60.96 0) (effects (font (size 0.95 0.95))) (hide yes))
  (property "Datasheet" "" (at 336.55 60.96 0) (effects (font (size 0.95 0.95))) (hide yes))
  (property "Description" "" (at 336.55 60.96 0) (effects (font (size 0.95 0.95))) (hide yes))
  (property "Legacy Reference" "J201B" (at 336.55 60.96 0) (effects (font (size 0.95 0.95))) (hide yes)) (pin "6") (pin "7") (pin "8") (pin "9") (pin "10") (pin "11"))
 (no_connect (at 33.02 120.65))
 (no_connect (at 33.02 123.19))
 (no_connect (at 68.58 120.65))
 (symbol
  (lib_id "KAGURA_RevA:J201A_Socket") (at 50.8 121.92 0) (unit 1) (in_bom yes) (on_board yes) (dnp no)
  (property "Reference" "J2011" (at 50.8 111.76 0) (effects (font (size 0.95 0.95))))
  (property "Value" "SSW-103-01-G-S / Tang J5-1..3" (at 50.8 114.3 0) (effects (font (size 0.85 0.85))))
  (property "Footprint" "KAGURA_MANUAL:J201A" (at 50.8 121.92 0) (effects (font (size 0.95 0.95))) (hide yes))
  (property "Datasheet" "" (at 50.8 121.92 0) (effects (font (size 0.95 0.95))) (hide yes))
  (property "Description" "" (at 50.8 121.92 0) (effects (font (size 0.95 0.95))) (hide yes))
  (property "Legacy Reference" "J201A" (at 50.8 121.92 0) (effects (font (size 0.95 0.95))) (hide yes)) (pin "1") (pin "2") (pin "3"))
 (wire (pts (xy 128.27 120.65) (xy 123.19 120.65)) (stroke (width 0) (type default)))
 (global_label "/KAG_SCK"
  (shape bidirectional) (at 123.19 120.65 0) (effects (font (size 0.9 0.9)) (justify right))
  (property "Intersheetrefs" "${INTERSHEET_REFS}" (at 123.19 120.65 0) (effects (font (size 0.8 0.8))) (hide yes)))
 (no_connect (at 128.27 123.19))
 (wire (pts (xy 163.83 120.65) (xy 168.91 120.65)) (stroke (width 0) (type default)))
 (global_label "/KAG_CS_N"
  (shape bidirectional) (at 168.91 120.65 180) (effects (font (size 0.9 0.9)) (justify left))
  (property "Intersheetrefs" "${INTERSHEET_REFS}" (at 168.91 120.65 0) (effects (font (size 0.8 0.8))) (hide yes)))
 (symbol
  (lib_id "KAGURA_RevA:J201C_Socket") (at 146.05 121.92 0) (unit 1) (in_bom yes) (on_board yes) (dnp no)
  (property "Reference" "J2013" (at 146.05 111.76 0) (effects (font (size 0.95 0.95))))
  (property "Value" "SSW-103-01-G-S / Tang J5-14..16" (at 146.05 114.3 0) (effects (font (size 0.85 0.85))))
  (property "Footprint" "KAGURA_MANUAL:J201C" (at 146.05 121.92 0) (effects (font (size 0.95 0.95))) (hide yes))
  (property "Datasheet" "" (at 146.05 121.92 0) (effects (font (size 0.95 0.95))) (hide yes))
  (property "Description" "" (at 146.05 121.92 0) (effects (font (size 0.95 0.95))) (hide yes))
  (property "Legacy Reference" "J201C" (at 146.05 121.92 0) (effects (font (size 0.95 0.95))) (hide yes)) (pin "14") (pin "15") (pin "16"))
 (no_connect (at 223.52 120.65))
 (no_connect (at 223.52 123.19))
 (no_connect (at 259.08 120.65))
 (symbol
  (lib_id "KAGURA_RevA:J201D_Socket") (at 241.3 121.92 0) (unit 1) (in_bom yes) (on_board yes) (dnp no)
  (property "Reference" "J2014" (at 241.3 111.76 0) (effects (font (size 0.95 0.95))))
  (property "Value" "SSW-103-01-G-S / Tang J5-20..22" (at 241.3 114.3 0) (effects (font (size 0.85 0.85))))
  (property "Footprint" "KAGURA_MANUAL:J201D" (at 241.3 121.92 0) (effects (font (size 0.95 0.95))) (hide yes))
  (property "Datasheet" "" (at 241.3 121.92 0) (effects (font (size 0.95 0.95))) (hide yes))
  (property "Description" "" (at 241.3 121.92 0) (effects (font (size 0.95 0.95))) (hide yes))
  (property "Legacy Reference" "J201D" (at 241.3 121.92 0) (effects (font (size 0.95 0.95))) (hide yes)) (pin "20") (pin "21") (pin "22"))
 (no_connect (at 318.77 120.65))
 (no_connect (at 318.77 123.19))
 (no_connect (at 354.33 120.65))
 (symbol
  (lib_id "KAGURA_RevA:J202A_Socket") (at 336.55 121.92 0) (unit 1) (in_bom yes) (on_board yes) (dnp no)
  (property "Reference" "J2021" (at 336.55 111.76 0) (effects (font (size 0.95 0.95))))
  (property "Value" "SSW-103-01-G-S / Tang J6-1..3" (at 336.55 114.3 0) (effects (font (size 0.85 0.85))))
  (property "Footprint" "KAGURA_MANUAL:J202A" (at 336.55 121.92 0) (effects (font (size 0.95 0.95))) (hide yes))
  (property "Datasheet" "" (at 336.55 121.92 0) (effects (font (size 0.95 0.95))) (hide yes))
  (property "Description" "" (at 336.55 121.92 0) (effects (font (size 0.95 0.95))) (hide yes))
  (property "Legacy Reference" "J202A" (at 336.55 121.92 0) (effects (font (size 0.95 0.95))) (hide yes)) (pin "1") (pin "2") (pin "3"))
 (wire (pts (xy 33.02 181.61) (xy 27.94 181.61)) (stroke (width 0) (type default)))
 (global_label "/TANG_5V"
  (shape bidirectional) (at 27.94 181.61 0) (effects (font (size 0.9 0.9)) (justify right))
  (property "Intersheetrefs" "${INTERSHEET_REFS}" (at 27.94 181.61 0) (effects (font (size 0.8 0.8))) (hide yes)))
 (no_connect (at 33.02 184.15))
 (wire (pts (xy 68.58 181.61) (xy 73.66 181.61)) (stroke (width 0) (type default)))
 (global_label "/KAG_IRQ_N"
  (shape bidirectional) (at 73.66 181.61 180) (effects (font (size 0.9 0.9)) (justify left))
  (property "Intersheetrefs" "${INTERSHEET_REFS}" (at 73.66 181.61 0) (effects (font (size 0.8 0.8))) (hide yes)))
 (symbol
  (lib_id "KAGURA_RevA:J202B_Socket") (at 50.8 182.88 0) (unit 1) (in_bom yes) (on_board yes) (dnp no)
  (property "Reference" "J2022" (at 50.8 172.72 0) (effects (font (size 0.95 0.95))))
  (property "Value" "SSW-103-01-G-S / Tang J6-18..20" (at 50.8 175.26 0) (effects (font (size 0.85 0.85))))
  (property "Footprint" "KAGURA_MANUAL:J202B" (at 50.8 182.88 0) (effects (font (size 0.95 0.95))) (hide yes))
  (property "Datasheet" "" (at 50.8 182.88 0) (effects (font (size 0.95 0.95))) (hide yes))
  (property "Description" "" (at 50.8 182.88 0) (effects (font (size 0.95 0.95))) (hide yes))
  (property "Legacy Reference" "J202B" (at 50.8 182.88 0) (effects (font (size 0.95 0.95))) (hide yes)) (pin "18") (pin "19") (pin "20"))
 (no_connect (at 128.27 181.61))
 (wire (pts (xy 128.27 184.15) (xy 123.19 184.15)) (stroke (width 0) (type default)))
 (global_label "/GND"
  (shape bidirectional) (at 123.19 184.15 0) (effects (font (size 0.9 0.9)) (justify right))
  (property "Intersheetrefs" "${INTERSHEET_REFS}" (at 123.19 184.15 0) (effects (font (size 0.8 0.8))) (hide yes)))
 (no_connect (at 163.83 181.61))
 (symbol
  (lib_id "KAGURA_RevA:J202C_Socket") (at 146.05 182.88 0) (unit 1) (in_bom yes) (on_board yes) (dnp no)
  (property "Reference" "J2023" (at 146.05 172.72 0) (effects (font (size 0.95 0.95))))
  (property "Value" "SSW-103-01-G-S / Tang J6-22..24" (at 146.05 175.26 0) (effects (font (size 0.85 0.85))))
  (property "Footprint" "KAGURA_MANUAL:J202C" (at 146.05 182.88 0) (effects (font (size 0.95 0.95))) (hide yes))
  (property "Datasheet" "" (at 146.05 182.88 0) (effects (font (size 0.95 0.95))) (hide yes))
  (property "Description" "" (at 146.05 182.88 0) (effects (font (size 0.95 0.95))) (hide yes))
  (property "Legacy Reference" "J202C" (at 146.05 182.88 0) (effects (font (size 0.95 0.95))) (hide yes)) (pin "22") (pin "23") (pin "24"))
 (embedded_fonts no))
